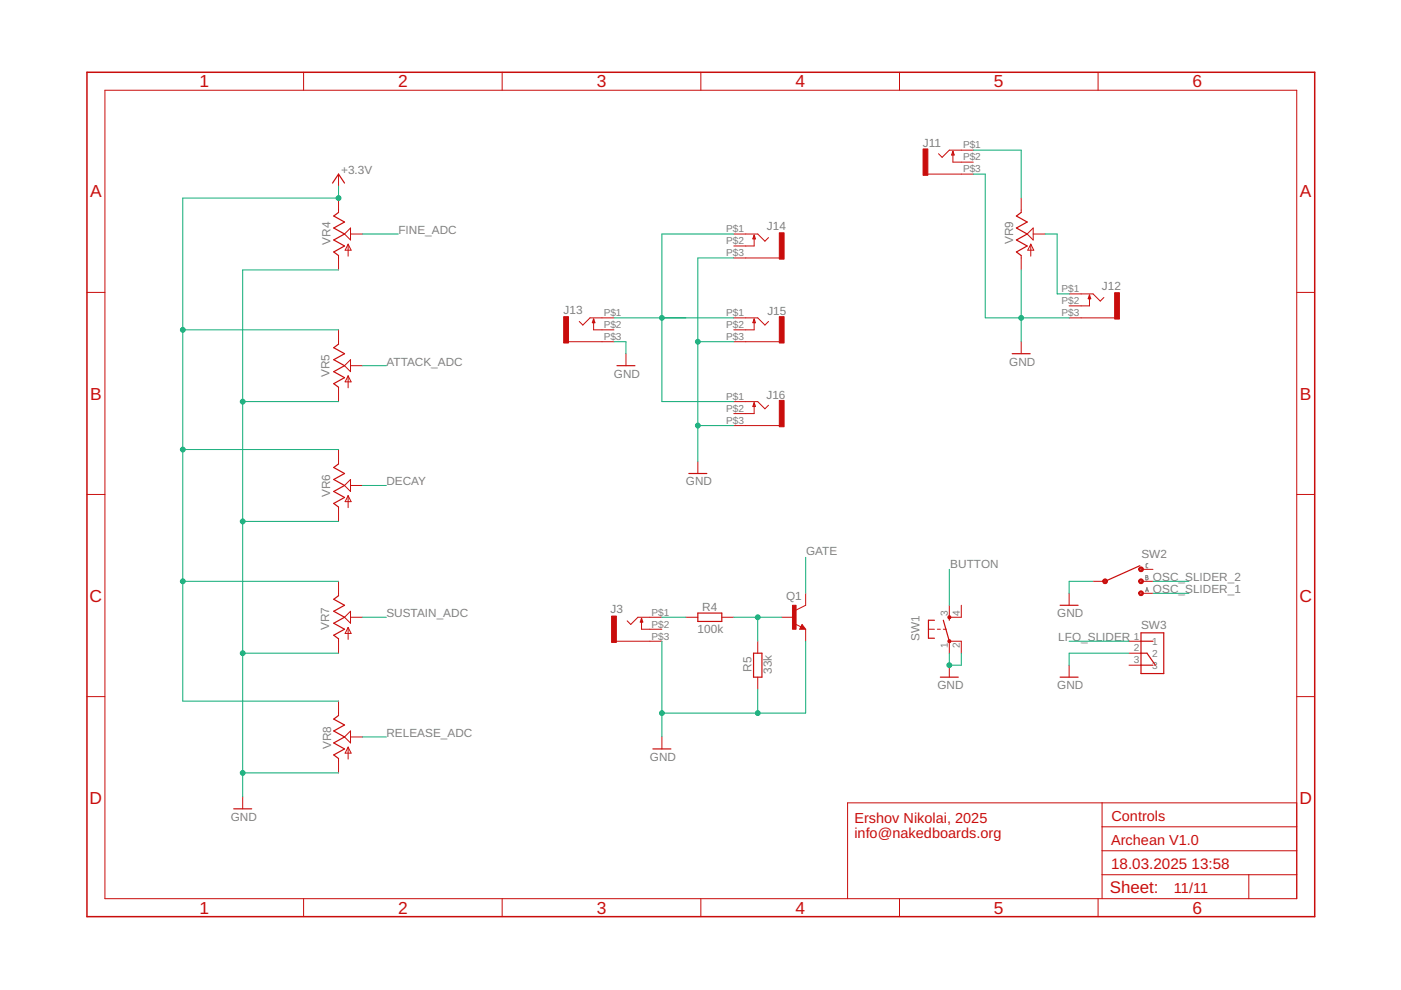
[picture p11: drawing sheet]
<svg xmlns="http://www.w3.org/2000/svg" width="297mm" height="210mm" viewBox="0 0 297 210" stroke-linecap="round" stroke-linejoin="round" font-family="sans-serif">
<path d="M243.4 119.5h-.3l-.1 .2v.6l.4 .1M242.9 125.5l.3-.9 .3 .9M242.9 122l.5 .2-.2 .2 .2 .2-.1 .3h-.4zM242.9 122.4h.3M243 125.2h.4" fill="none" stroke="#808080" stroke-width=".21"/>
<g fill="none" stroke="#c90d0c" stroke-width=".21">
<path d="M22.2 19.1h252.7v171.4h-252.7zM64.4 15.3v3.8M106.5 15.3v3.8M148.6 15.3v3.8M190.7 15.3v3.8M232.8 15.3v3.8M71.8 36.9v2.6M196.7 36.9h9.7M202 32.1v2.3h4.4M206.4 31.8h-5.1l-1.6 1.6-.7-.8M71.8 42v3M71.8 54.2v3"/>
<path d="M73 49.6l1.3-1.3v2.6zM73.8 51.8v2.5M73.8 51.8l.6 1.2h-1.2zM74.3 49.6h2.6M155.6 49.6h5.1l1.5 1.5 .7-.7M155.6 54.7h9.6M159.9 49.9v2.3h-4.3M216.5 42v3M216.5 54.2v3M217.8 49.6l1.3-1.3v2.6zM218.5 51.8l.7 1.2h-1.3zM218.5 51.8v2.5"/>
<path d="M219.1 49.6h2.5M18.4 62h3.8M71.8 69.9v3.1M73.8 79.7v2.5M73.8 79.7l.6 1.3h-1.2zM74.3 76.3v2.5l-1.3-1.3zM74.3 77.5h2.6M120.5 72.5h9.7M125.9 67.6v2.3h4.3M130.2 67.4h-5.1l-1.5 1.5-.8-.7M132.7 75v2.5M155.6 67.4h5.1l1.5 1.5 .7-.7"/>
<path d="M155.6 72.5h9.6M159.9 67.6v2.3h-4.3M216.5 72.5v2.5M226.7 67.4h9.6M226.7 62.3h5.1l1.5 1.5 .7-.7M231 62.6v2.3h-4.3M274.9 62h3.8M71.8 82.1v3.1M71.8 95.3v3.1M148 97.9v2.5M155.6 85.2h5.1l1.5 1.5 .7-.8M155.6 90.2h9.6"/>
<path d="M159.9 85.4v2.3h-4.3M18.4 104.8h3.8M71.8 107.5v3.1M73.8 105.1v2.5M73.8 105.1l.6 1.3h-1.2zM74.3 101.7v2.5l-1.3-1.3zM74.3 102.9h2.6M274.9 104.8h3.8M71.8 123.3v3M71.8 135.4v3.1M73.8 133v2.6M73.8 133l.6 1.3h-1.2z"/>
<path d="M74.3 129.6v2.5l-1.3-1.2zM74.3 130.9h2.6M130.7 136h9.6M136 131.1v2.3h4.3M140.3 130.9h-5l-1.6 1.5-.7-.8M145.4 130.9h2.6M153 130.9h2.6M160.7 136v2.5M165.7 130.9h2.6M168.6 132.3l1.2 .6M170.1 132.4l.7 1h-1.3zM170.8 125.8v2.5l-2 1"/>
<path d="M170.8 133.4v2.6M196.8 133.4h1.3M198.7 133.4h.7M200 133.4h.6M201.3 128.3v2.6h2.5v-2.6M201.3 138.5v-2.5h2.5v2.5M226.7 125.8v2.5M231.8 123.3h2.5M239.4 136h2.5M239.4 138.5h2.5M241.9 123.3h2.6M241.9 120.7h2.6"/>
<path d="M241.9 125.8h2.6M18.4 147.7h3.8M71.8 148.7v3M73.8 158.4v2.6M73.8 158.4l.6 1.3h-1.2zM74.3 155v2.5l-1.3-1.2zM74.3 156.3h2.6M140.3 156.3v2.5M160.7 143.6v2.5M201.3 141v2.6M226.7 141v2.6M239.4 141h2.5"/>
<path d="M274.9 147.7h3.8M51.5 169v2.5M71.8 160.8v3.1M233.7 170.2v20.3M233.7 175.3h41.2M274.9 170.2h-95.2v20.3M64.4 190.5v3.9M106.5 190.5v3.9M148.6 190.5v3.9M190.7 190.5v3.9M232.8 190.5v3.9M233.7 185.5h41.2"/>
<path d="M233.7 180.4h41.2M264.8 185.5v5"/>
</g>
<g fill="none" stroke="#c90d0c" stroke-width=".25">
<path d="M70.5 38.8l1.3-1.9 1.2 1.9M202 32.1l.3 .8h-.5zM71.8 45l-1 .8 2.2 1.3-2.2 1.2 2.2 1.3-2.2 1.3 2.2 1.3-2.2 1.2 1 .8M159.9 49.9l.2 .7h-.5zM216.5 45l-1 .8 2.3 1.3-2.3 1.2 2.3 1.3-2.3 1.3 2.3 1.3-2.3 1.2 1 .8M71.8 73l-1 .7 2.2 1.3-2.2 1.3 2.2 1.2-2.2 1.3 2.2 1.3-2.2 1.2 1 .8M125.9 67.6l.2 .8h-.5zM130.8 77.5h3.8M159.9 67.6l.2 .8h-.5zM214.6 75h3.8M231 62.6l.2 .7h-.5zM71.8 98.4l-1 .7 2.2 1.3-2.2 1.3 2.2 1.2-2.2 1.3 2.2 1.3-2.2 1.2 1 .8"/>
<path d="M159.9 85.4l.2 .8h-.5zM146 100.4h3.9M241.7 120l-7.4 3.3M71.8 126.3l-1 .8 2.2 1.2-2.2 1.3 2.2 1.3-2.2 1.2 2.2 1.3-2.2 1.3 1 .7M136 131.1l.3 .8h-.5zM148 130h5v1.8h-5zM159.8 138.5h1.7v5.1h-1.7zM170.1 132.9l.1 .3h-.4l.3-.5 .5 .6h-.8M198.1 131.5h-1.3v3.8h1.3M200 131.5l1.3 4.5M201.3 130.9v.6M224.8 128.3h3.8"/>
<path d="M241.9 134.2h4.8v8.6h-4.8zM241.9 136h2.6M241.9 138.5h1.3l1.8 2.5M71.8 151.7l-1 .8 2.2 1.2-2.2 1.3 2.2 1.3-2.2 1.2 2.2 1.3-2.2 1.3 1 .7M138.4 158.8h3.8M199.4 143.6h3.8M224.8 143.6h3.8M241.9 141h2.6M49.6 171.5h3.8"/>
</g>
<g fill="#c90d0c" stroke="#c90d0c" stroke-width=".21">
<path d="M234 122.9a.51 .51 0 0 1 .8 .1 .51 .51 0 0 1-.4 .7 .51 .51 0 0 1-.6-.4h.2a.26 .26 0 0 1 .4-.3 .26 .26 0 0 1 .1 .4 .26 .26 0 0 1-.4 0l-.3-.1z" fill-rule="evenodd"/>
<path d="M241.6 120.3a.51 .51 0 0 1 .8 .2 .51 .51 0 0 1-.4 .7 .51 .51 0 0 1-.6-.5h.3a.26 .26 0 0 1 .3-.2 .26 .26 0 0 1 .1 .4 .26 .26 0 0 1-.4-.1l-.3-.1z" fill-rule="evenodd"/>
<path d="M241.6 122.9a.51 .51 0 0 1 .8 .1 .51 .51 0 0 1-.4 .7 .51 .51 0 0 1-.6-.4h.3a.26 .26 0 0 1 .3-.3 .26 .26 0 0 1 .1 .4 .26 .26 0 0 1-.4 0l-.3-.1z" fill-rule="evenodd"/>
<path d="M241.6 125.4a.51 .51 0 0 1 .8 .2 .51 .51 0 0 1-.4 .7 .51 .51 0 0 1-.6-.5h.3a.26 .26 0 0 1 .3-.2 .26 .26 0 0 1 .1 .4 .26 .26 0 0 1-.4-.1l-.3-.1z" fill-rule="evenodd"/>
<path d="M201 135.7h.5v.5h-.5z" fill-rule="evenodd"/>
<path d="M201 130.6h.5v.5h-.5z" fill-rule="evenodd"/>
</g>
<g fill="#c90d0c" stroke="#c90d0c" stroke-width=".21">
<path d="M119.5 67.1h1v5.6h-1z"/>
<path d="M165.2 49.4h1v5.5h-1z"/>
<path d="M165.2 67.1h1v5.6h-1z"/>
<path d="M165.2 84.9h1v5.6h-1z"/>
<path d="M195.7 31.6h1v5.6h-1z"/>
<path d="M236.3 62.1h1v5.5h-1z"/>
<path d="M129.7 130.6h1v5.6h-1z"/>
<path d="M168 128.3h.8v5.1h-.8z"/>
</g>
<path d="M18.4 15.3h260.3v179.1h-260.3z" fill="none" stroke="#c90d0c" stroke-width=".32"/>
<g fill="none" stroke="#0dab76" stroke-width=".21">
<path d="M71.8 39.5v2.5h-33v106.7h33M206.4 31.8h10.1v10.2M206.4 36.9h2.5v30.5h17.8M71.8 57.2h-20.3v111.8M76.9 49.6h7.6M155.6 49.6h-15.3v35.6h15.3M155.6 54.7h-7.6v43.2M216.5 57.2v15.3M221.6 49.6h2.5v12.7h2.6M38.8 69.9h33M76.9 77.5h5M130.2 72.5h2.5v2.5"/>
<path d="M130.2 67.4h25.4M148 72.5h7.6M38.8 95.3h33M51.5 85.2h20.3M148 90.2h7.6M51.5 110.6h20.3M76.9 102.9h5M170.8 118.2v7.6M38.8 123.3h33M51.5 138.5h20.3M76.9 130.9h5M140.3 136v20.3"/>
<path d="M140.3 130.9h5.1M155.6 130.9h10.1M160.7 130.9v5.1M170.8 136v15.2h-30.5M201.3 120.7v7.6M201.3 138.5v2.5h2.5v-2.5M226.7 136h12.7M231.8 123.3h-5.1v2.5M239.4 138.5h-12.7v2.5M244.5 123.3h7.6M244.5 125.8h7.6M76.9 156.3h5"/>
<path d="M160.7 146.1v5.1M51.5 163.9h20.3"/>
</g>
<g fill="#0dab76" stroke="#0dab76" stroke-width=".21">
<circle cx="51.5" cy="110.6" r=".51"/>
<circle cx="51.5" cy="138.5" r=".51"/>
<circle cx="51.5" cy="163.9" r=".51"/>
<circle cx="51.5" cy="85.2" r=".51"/>
<circle cx="148" cy="72.5" r=".51"/>
<circle cx="148" cy="90.2" r=".51"/>
<circle cx="216.5" cy="67.4" r=".51"/>
<circle cx="201.3" cy="141" r=".51"/>
<circle cx="140.3" cy="151.2" r=".51"/>
<circle cx="160.7" cy="151.2" r=".51"/>
<circle cx="38.8" cy="123.3" r=".51"/>
<circle cx="38.8" cy="95.3" r=".51"/>
<circle cx="38.8" cy="69.9" r=".51"/>
<circle cx="71.8" cy="42" r=".51"/>
<circle cx="140.3" cy="67.4" r=".51"/>
<circle cx="160.7" cy="130.9" r=".51"/>
</g>
<g font-size="3.7" fill="#c90d0c">
<text x="42.3" y="18.5">1</text>
<text x="84.4" y="18.5">2</text>
<text x="126.5" y="18.5">3</text>
<text x="168.6" y="18.5">4</text>
<text x="210.7" y="18.5">5</text>
<text x="252.9" y="18.5">6</text>
<text x="19.1" y="41.9">A</text>
<text x="275.6" y="41.9">A</text>
<text x="19.1" y="84.7">B</text>
<text x="275.6" y="84.7">B</text>
<text x="19" y="127.6">C</text>
<text x="275.5" y="127.6">C</text>
<text x="19" y="170.4">D</text>
<text x="275.5" y="170.4">D</text>
<text x="42.3" y="193.7">1</text>
<text x="84.4" y="193.7">2</text>
<text x="126.5" y="193.7">3</text>
<text x="168.6" y="193.7">4</text>
<text x="210.7" y="193.7">5</text>
<text x="252.9" y="193.7">6</text>
</g>
<text font-size="3.6" fill="#c90d0c" x="235.3" y="189.4">Sheet:</text>
<g font-size="3.2" fill="#c90d0c">
<text x="235.6" y="184.2">18.03.2025</text>
<text x="252.6" y="184.2">13:58</text>
</g>
<g font-size="3.1" fill="#c90d0c">
<text x="181.1" y="174.5">Ershov Nikolai, 2025</text>
<text x="181.1" y="177.7">info@nakedboards.org</text>
<text x="235.6" y="179.1">Archean V1.0</text>
<text x="235.6" y="174">Controls</text>
<text x="248.9" y="189.3">11/11</text>
</g>
<g font-size="2.5" fill="#808080">
<text x="195.7" y="31.1">J11</text>
<text x="72.3" y="36.9">+3.3V</text>
<text x="70.1" y="51.8" transform="rotate(-90 70.1 51.8)">VR4</text>
<text x="84.5" y="49.6">FINE_ADC</text>
<text x="162.6" y="48.8">J14</text>
<text x="214.8" y="51.7" transform="rotate(-90 214.8 51.7)">VR9</text>
<text x="233.6" y="61.4">J12</text>
<text x="119.5" y="66.6">J13</text>
<text x="162.7" y="66.8">J15</text>
<text x="81.9" y="77.5">ATTACK_ADC</text>
<text x="214" y="77.5">GND</text>
<text x="69.9" y="80" transform="rotate(-90 69.9 80)">VR5</text>
<text x="130.2" y="80.1">GND</text>
<text x="162.5" y="84.5">J16</text>
<text x="70" y="105.4" transform="rotate(-90 70 105.4)">VR6</text>
<text x="81.9" y="102.9">DECAY</text>
<text x="145.4" y="102.9">GND</text>
<text x="170.9" y="117.7">GATE</text>
<text x="242" y="118.4">SW2</text>
<text x="201.5" y="120.5">BUTTON</text>
<text x="244.5" y="125.8">OSC_SLIDER_1</text>
<text x="244.5" y="123.3">OSC_SLIDER_2</text>
<text x="81.9" y="130.9">SUSTAIN_ADC</text>
<text x="129.5" y="129.9">J3</text>
<text x="148.9" y="129.6">R4</text>
<text x="166.7" y="127.2">Q1</text>
<text x="224.1" y="130.9">GND</text>
<text x="69.8" y="133.6" transform="rotate(-90 69.8 133.6)">VR7</text>
<text x="147.9" y="134.1">100k</text>
<text x="194.9" y="135.9" transform="rotate(-90 194.9 135.9)">SW1</text>
<text x="224.4" y="135.8">LFO_SLIDER</text>
<text x="241.9" y="133.4">SW3</text>
<text x="159.4" y="142.5" transform="rotate(-90 159.4 142.5)">R5</text>
<text x="163.7" y="142.9" transform="rotate(-90 163.7 142.9)">33k</text>
<text x="198.7" y="146.1">GND</text>
<text x="224.1" y="146.1">GND</text>
<text x="70.2" y="158.8" transform="rotate(-90 70.2 158.8)">VR8</text>
<text x="81.9" y="156.3">RELEASE_ADC</text>
<text x="137.8" y="161.3">GND</text>
<text x="48.9" y="174">GND</text>
</g>
<g font-size="2.1" fill="#808080">
<text x="204.2" y="31.5">P$1</text>
<text x="204.2" y="34">P$2</text>
<text x="204.2" y="36.6">P$3</text>
<text x="154" y="49.3">P$1</text>
<text x="154" y="51.8">P$2</text>
<text x="154" y="54.3">P$3</text>
<text x="225.1" y="62">P$1</text>
<text x="225.1" y="64.5">P$2</text>
<text x="128" y="67">P$1</text>
<text x="128" y="69.6">P$2</text>
<text x="154" y="67">P$1</text>
<text x="154" y="69.6">P$2</text>
<text x="225.1" y="67">P$3</text>
<text x="128" y="72.1">P$3</text>
<text x="154" y="72.1">P$3</text>
<text x="154" y="89.9">P$3</text>
<text x="154" y="84.8">P$1</text>
<text x="154" y="87.3">P$2</text>
<text x="138.2" y="130.5">P$1</text>
<text x="200.9" y="130.5" transform="rotate(-90 200.9 130.5)">3</text>
<text x="203.5" y="130.5" transform="rotate(-90 203.5 130.5)">4</text>
<text x="138.2" y="135.6">P$3</text>
<text x="138.2" y="133.1">P$2</text>
<text x="200.9" y="137.5" transform="rotate(-90 200.9 137.5)">1</text>
<text x="203.5" y="137.5" transform="rotate(-90 203.5 137.5)">2</text>
<text x="240.4" y="135.6">1</text>
<text x="244.3" y="136.7">1</text>
<text x="240.4" y="138.1">2</text>
<text x="240.4" y="140.7">3</text>
<text x="244.3" y="139.2">2</text>
<text x="244.3" y="141.8">3</text>
</g>
</svg>
